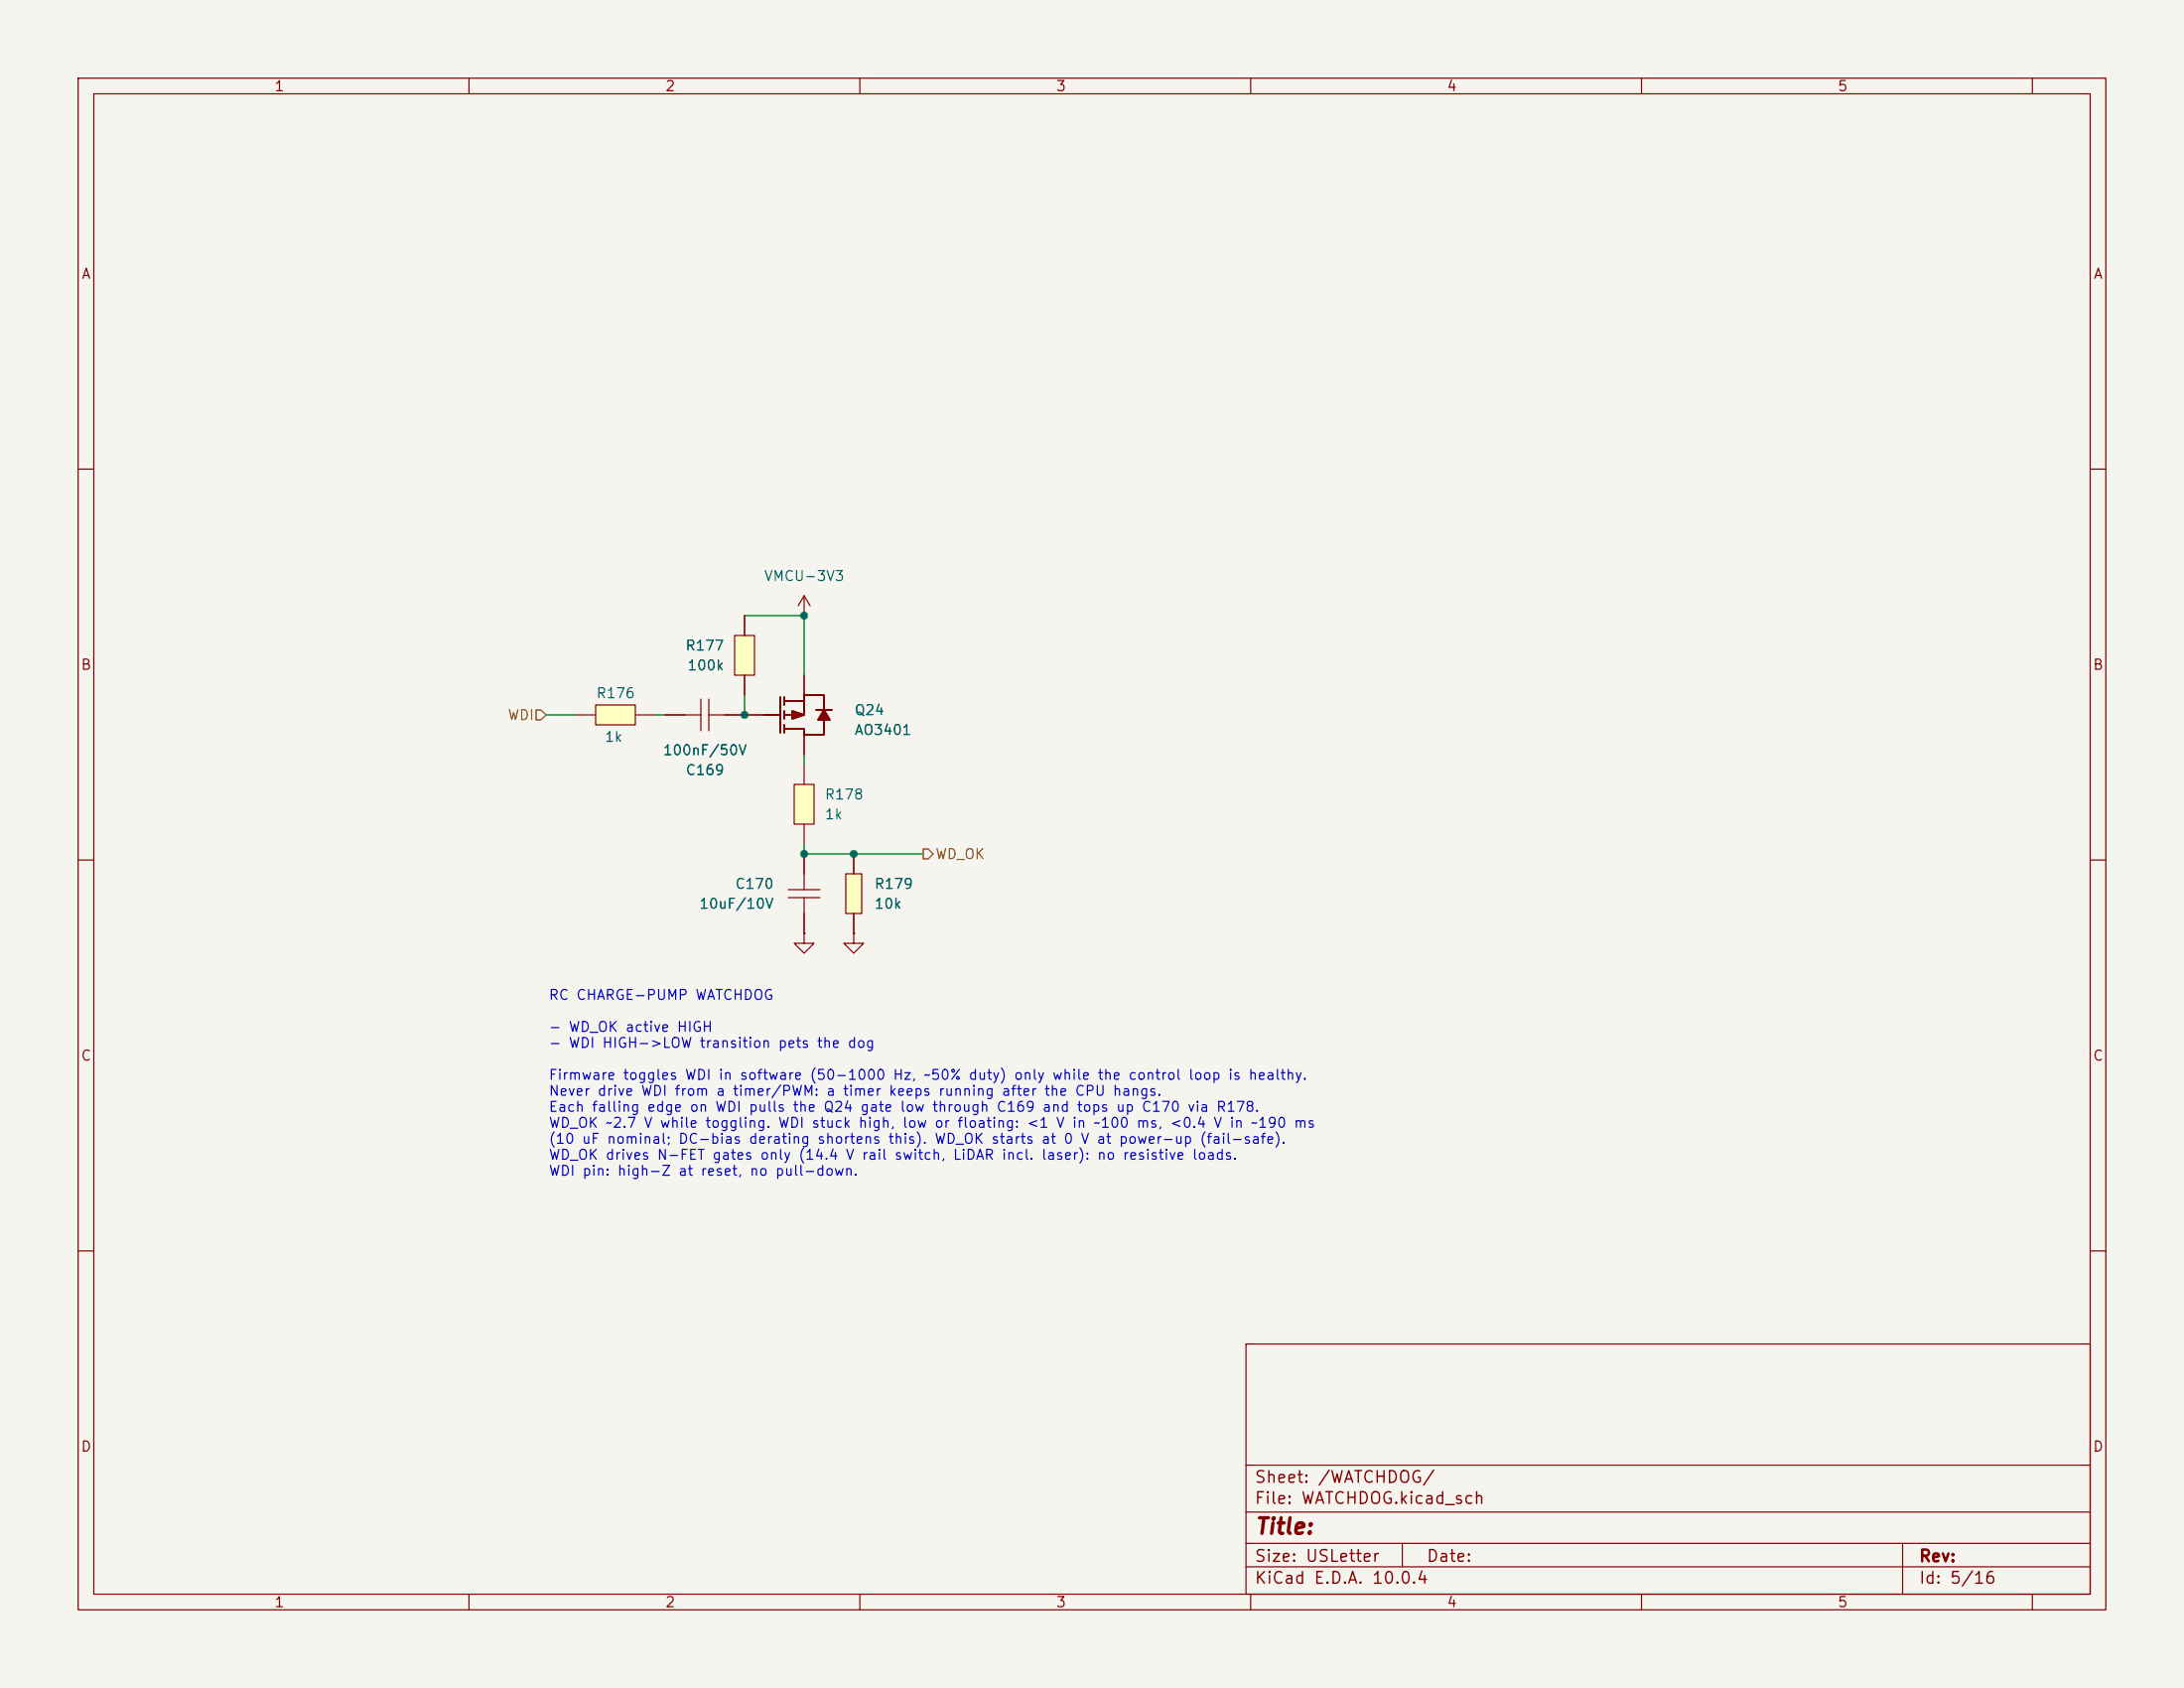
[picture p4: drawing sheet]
<svg xmlns="http://www.w3.org/2000/svg" width="279mm" height="216mm" viewBox="0 0 279 216" stroke-linecap="round" stroke-linejoin="round" font-family="sans-serif">
<path d="M0 0h279.4v215.9h-279.4z" fill="#f5f4ef" stroke="#f5f4ef" stroke-width=".13"/>
<g fill="none" stroke="#840000" stroke-width=".15">
<path d="M10 10h259.4v195.9h-259.4zM12 12h255.4v191.9h-255.4zM60 10v2M110 10v2M160 10v2M210 10v2M260 10v2M10 60h2M267.4 60h2M10 110h2M267.4 110h2M10 160h2"/>
<path d="M159.4 171.9h108v32h-108zM267.4 160h2M159.4 197.4h108M159.4 193.4h108M159.4 187.4h108M179.4 197.4v3M243.4 197.4v6.5M60 203.9v2M110 203.9v2M159.4 200.4h108M160 203.9v2M210 203.9v2"/>
<path d="M260 203.9v2"/>
</g>
<path d="M108.2 111.8h2v5h-2z" fill="#ffffc2"/>
<path d="M100.8 113.8h4.1M100.8 114.8h4.1M102.9 119.4v1.3h1.2l-1.2 1.2-1.3-1.2h1.3M102.9 119.4h.1M102.9 109.2v4.6M102.9 114.8v4.6M108.2 111.8h2v5h-2zM109.2 119.4v1.3h1.3l-1.3 1.2-1.3-1.2h1.3M109.2 119.4h.1M109.2 109.2v2.6M109.2 116.8v2.6" fill="none" stroke="#840000" stroke-width=".15"/>
<path d="M101.6 100.3h2.5v5.1h-2.5z" fill="#ffffc2"/>
<path d="M85.1 91.4h4.6M89.7 89.4v4.1M90.7 91.4h4.5M90.7 89.4v4.1M102.9 97.8v2.5M101.6 100.3h2.5v5.1h-2.5zM102.9 105.4v2.6" fill="none" stroke="#840000" stroke-width=".15"/>
<path d="M76.2 90.2h5.1v2.5h-5.1z" fill="#ffffc2"/>
<path d="M73.7 91.4h2.5M76.2 90.2h5.1v2.5h-5.1zM81.3 91.4h2.5" fill="none" stroke="#840000" stroke-width=".15"/>
<path d="M94 81.3h2.5v5.1h-2.5z" fill="#ffffc2"/>
<g fill="none" stroke="#840000" stroke-width=".15">
<path d="M95.2 78.7v2.6M102.9 78.7h.1M102.9 76.2v2.5M102.9 76.2l-.8 1.3M102.9 76.2l.7 1.3M85.1 91.4h2.5M92.7 91.4h5.1M94 81.3h2.5v5.1h-2.5zM95.2 86.4v2.5M102.9 86.4v2.5M102.9 94v2.5M102.9 119.4h.1"/>
<path d="M102.9 109.2v2.6M102.9 116.8v2.6M109.2 119.4h.1M109.2 109.2v2.6M109.2 116.8v2.6"/>
</g>
<path d="M97.8 91.4h2M99.8 89.2v4.5M100.3 89.2v1M100.3 90.9v1M100.3 92.7v1M100.3 89.7h2.6M104.4 90.8h2M105.4 91.9v2.1h-2.5v-.8h-2.6M105.4 90.7v-1.8h-2.5v2.5h-2.6" fill="none" stroke="#840000" stroke-width=".25"/>
<g fill="#840000" stroke="#840000" stroke-width=".25">
<path d="M101.3 90.9l1.6 .5-1.6 .5z"/>
<path d="M105.4 90.8l.8 1.3h-1.6z"/>
</g>
<path d="M68.6 90.8h.6l.6 .6-.6 .7h-.6zM118.1 108.6h.6l.7 .6-.7 .7h-.6z" fill="none" stroke="#725600" stroke-width=".15"/>
<path d="M95.2 78.7h7.7v7.7M69.8 91.4h3.9M83.8 91.4h1.3M95.2 88.9v2.5M102.9 96.5v1.3M102.9 108v1.2h15.2" fill="none" stroke="#009600" stroke-width=".15"/>
<g fill="#009600" stroke="#009600" stroke-width=".13">
<circle cx="102.9" cy="109.2" r=".46"/>
<circle cx="109.2" cy="109.2" r=".46"/>
<circle cx="95.2" cy="91.4" r=".46"/>
<circle cx="102.9" cy="78.7" r=".46"/>
</g>
<text font-size="2" fill="#840000" x="160.4" y="196.7">Title:</text>
<g font-size="1.5" fill="#840000">
<text x="160.4" y="190">Sheet: /WATCHDOG/</text>
<text x="160.4" y="192.7">File: WATCHDOG.kicad_sch</text>
<text x="160.4" y="202.9">KiCad E.D.A. 10.0.4</text>
<text x="160.4" y="200.1">Size: USLetter</text>
<text x="182.4" y="200.1">Date:</text>
<text x="245.4" y="200.1">Rev:</text>
<text x="245.4" y="202.9">Id: 5/16</text>
</g>
<g font-size="1.3" fill="#840000">
<text x="35" y="12">1</text>
<text x="85" y="12">2</text>
<text x="135" y="12">3</text>
<text x="185" y="12">4</text>
<text x="235" y="12">5</text>
<text x="10.3" y="36">A</text>
<text x="267.7" y="36">A</text>
<text x="10.3" y="86">B</text>
<text x="267.7" y="86">B</text>
<text x="10.3" y="136">C</text>
<text x="267.7" y="136">C</text>
<text x="10.3" y="186">D</text>
<text x="267.7" y="186">D</text>
<text x="35" y="205.9">1</text>
<text x="85" y="205.9">2</text>
<text x="135" y="205.9">3</text>
<text x="185" y="205.9">4</text>
<text x="235" y="205.9">5</text>
</g>
<g font-size="1.3" fill="#006464">
<text x="97.7" y="74.6">VMCU-3V3</text>
<text x="87.6" y="83.5">R177</text>
<text x="76.2" y="89.6">R176</text>
<text x="87.8" y="86.1">100k</text>
<text x="77.3" y="95.2">1k</text>
<text x="109.2" y="91.8">Q24</text>
<text x="109.2" y="94.3">AO3401</text>
<text x="84.7" y="96.9">100nF/50V</text>
<text x="87.6" y="99.5">C169</text>
<text x="105.4" y="102.6">R178</text>
<text x="105.4" y="105.1">1k</text>
<text x="89.4" y="116.5">10uF/10V</text>
<text x="93.9" y="114">C170</text>
<text x="111.8" y="114">R179</text>
<text x="111.8" y="116.5">10k</text>
</g>
<g font-size="1.3" fill="#725600">
<text x="64.9" y="92.4">WDI</text>
<text x="119.6" y="110.2">WD_OK</text>
</g>
<g font-size="1.3" fill="#0000c2">
<text x="70.1" y="128.2">RC CHARGE-PUMP WATCHDOG</text>
<text x="70.1" y="132.3">- WD_OK active HIGH</text>
<text x="70.1" y="134.3">- WDI HIGH-&gt;LOW transition pets the dog</text>
<text x="70.1" y="138.4">Firmware toggles WDI in software (50-1000 Hz, ~50% duty) only while the control loop is healthy.</text>
<text x="70.1" y="140.5">Never drive WDI from a timer/PWM: a timer keeps running after the CPU hangs.</text>
<text x="70.1" y="142.5">Each falling edge on WDI pulls the Q24 gate low through C169 and tops up C170 via R178.</text>
<text x="70.1" y="144.6">WD_OK ~2.7 V while toggling. WDI stuck high, low or floating: &lt;1 V in ~100 ms, &lt;0.4 V in ~190 ms</text>
<text x="70.1" y="146.6">(10 uF nominal; DC-bias derating shortens this). WD_OK starts at 0 V at power-up (fail-safe).</text>
<text x="70.1" y="148.7">WD_OK drives N-FET gates only (14.4 V rail switch, LiDAR incl. laser): no resistive loads.</text>
<text x="70.1" y="150.7">WDI pin: high-Z at reset, no pull-down.</text>
</g>
</svg>
